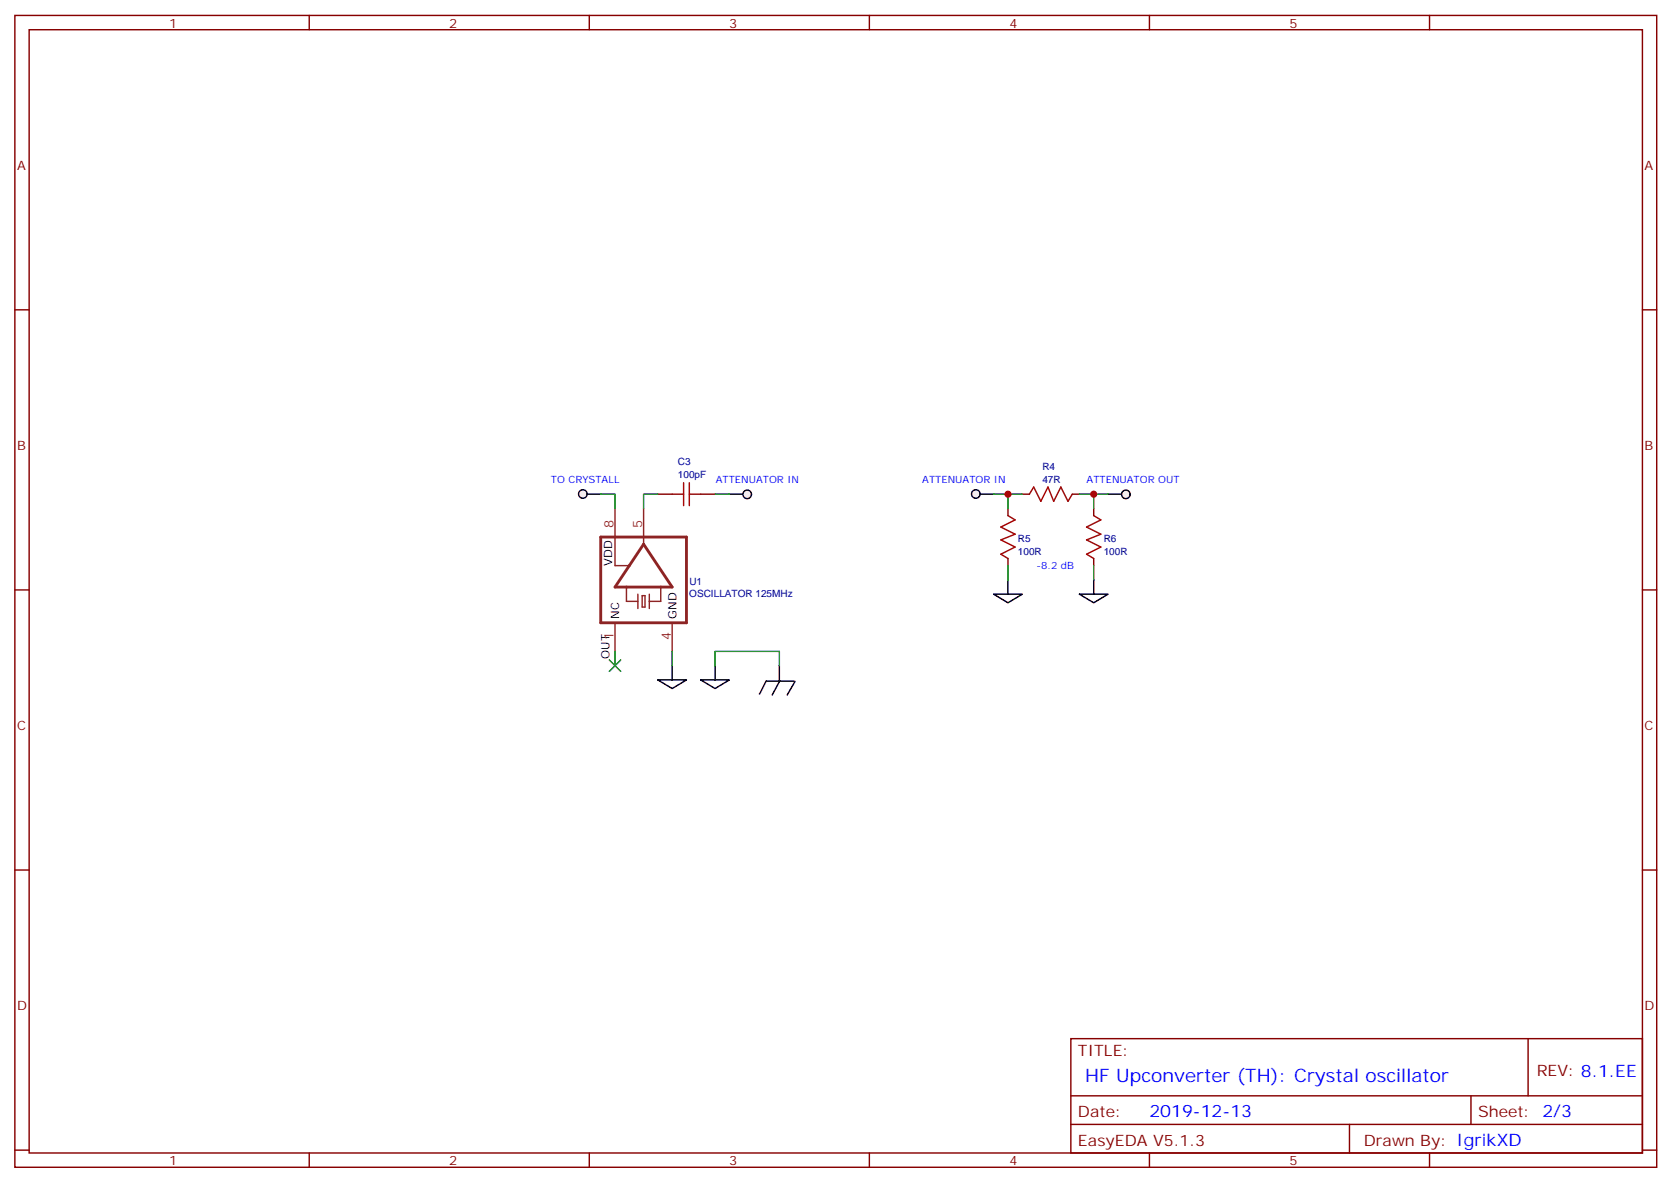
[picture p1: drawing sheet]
<svg xmlns="http://www.w3.org/2000/svg" width="413mm" height="292mm" viewBox="0 0 413 292" stroke-linecap="round" stroke-linejoin="round" font-family="sans-serif">
<g fill="none" stroke="#870000" stroke-width=".35">
<path d="M3.7 3.8h405.3v284.3h-405.3zM7.2 7.3h398.3v277.3h-398.3zM76.3 3.8v3.5M145.5 3.8v3.5M214.6 3.8v3.5M283.8 3.8v3.5M352.9 3.8v3.5M3.7 76.5h3.5M405.5 76.5h3.5M162.4 122h3.5M173 122h3.5M248.8 125.5v1.8"/>
<path d="M248.8 137.9v1.7M252.4 122h1.7M264.7 122h1.8M270 125.5v1.8M270 137.9v1.7M3.7 145.6h3.5M405.5 145.6h3.5M3.7 214.8h3.5M405.5 214.8h3.5M264.4 256.4h141.1v28.2h-141.1zM377.3 256.4v14.1M264.4 270.5h141.1"/>
<path d="M264.4 277.6h141.1M333.2 277.6v7M363.1 270.5v7.1M3.7 283.9h3.5M76.3 284.6v3.5M145.5 284.6v3.5M214.6 284.6v3.5M283.8 284.6v3.5M352.9 284.6v3.5M405.5 283.9h3.5"/>
</g>
<path d="M168.8 119.2v5.6M170.2 119.2v5.6M165.9 122h2.9M170.2 122h2.8M248.8 127.3l1.8 1-3.5 1.8 3.5 1.8-3.5 1.4 3.5 1.7-3.5 1.8 1.7 1.1M254.1 122l1.1-1.8 1.8 3.6 1.7-3.6 1.4 3.6 1.8-3.6 1.8 3.6 1-1.8M270 127.3l1.8 1-3.5 1.8 3.5 1.8-3.5 1.4 3.5 1.7-3.5 1.8 1.7 1.1" fill="none" stroke="#a10000" stroke-width=".35"/>
<path d="M148.3 132.6h21.2v21.1h-21.2zM158.9 134.3l7 10.6h-14.1z" fill="none" stroke="#8c2424" stroke-width=".71"/>
<path d="M151.8 125.5v14.1h3.6M158.9 125.5v8.8M151.8 153.7v7.1M154.7 144.9v3.5h2.8M157.5 146.7v3.5M158.5 147h.7v2.9h-.7zM160.3 146.7v3.5M163.1 144.9v3.5h-2.8M165.9 153.7v7.1" fill="none" stroke="#8c2424" stroke-width=".35"/>
<path d="M144.8 122h3.5" fill="none" stroke="#000" stroke-width=".35"/>
<circle cx="143.9" cy="121.9" r="1.06" fill="#f0f0f0" stroke="#000" stroke-width=".35"/>
<path d="M180.1 122h3.5" fill="none" stroke="#000" stroke-width=".35"/>
<circle cx="184.5" cy="122" r="1.06" fill="#f0f0f0" stroke="#000" stroke-width=".35"/>
<path d="M241.8 122h3.5" fill="none" stroke="#000" stroke-width=".35"/>
<circle cx="240.9" cy="121.9" r="1.06" fill="#f0f0f0" stroke="#000" stroke-width=".35"/>
<path d="M273.5 122h3.6" fill="none" stroke="#000" stroke-width=".35"/>
<circle cx="278" cy="122" r="1.06" fill="#f0f0f0" stroke="#000" stroke-width=".35"/>
<g fill="none" stroke="#000" stroke-width=".35">
<path d="M245.3 146.7h7.1l-3.6 2.1zM248.8 143.2v3.5M266.5 146.7h7l-3.5 2.1zM270 143.2v3.5M162.4 167.9h7.1l-3.6 2.1zM165.9 164.3v3.6M173 167.9h7.1l-3.6 2.1zM176.5 164.3v3.6M189.1 168.1l-1.6 3.2M189.2 168.1h6.8M192.4 164.3v3.6M192.5 168.1l-1.9 3.5"/>
<path d="M196.3 168.2l-2 3.4"/>
</g>
<path d="M148.3 122h3.5v3.5M162.4 122h-3.5v3.5M176.5 122h3.6M245.3 122h3.5M248.8 139.6v3.6M252.4 122h-3.6v3.5M266.5 122h3.5v3.5M270 122h3.5M270 139.6v3.6M151.8 160.8v3.5M165.9 160.8v3.5M176.5 164.3v-3.5h15.9v3.5" fill="none" stroke="#008700" stroke-width=".35"/>
<g fill="#c00">
<circle cx="270" cy="122" r=".88"/>
<circle cx="248.8" cy="122" r=".88"/>
</g>
<path d="M150.4 162.9l2.8 2.8zM153.2 162.9l-2.8 2.8z" fill="#c00" stroke="#008700" stroke-width=".35"/>
<text font-size="4.6" fill="#00f" x="267.9" y="267">HF Upconverter (TH): Crystal oscillator</text>
<text font-size="4.2" fill="#00f" x="283.8" y="275.8">2019-12-13</text>
<g font-size="3.9" fill="#800">
<text x="266.1" y="260.6">TITLE:</text>
<text x="379.4" y="265.6">REV: 8.1.EE</text>
<text x="266.1" y="275.8">Date:</text>
<text x="364.9" y="275.8">Sheet: 2/3</text>
<text x="266.1" y="282.9">EasyEDA V5.1.3</text>
<text x="336.7" y="282.9">Drawn By: IgrikXD</text>
</g>
<g font-size="3.2" fill="#800">
<text x="41.8" y="6.8">1</text>
<text x="110.9" y="6.8">2</text>
<text x="180.1" y="6.8">3</text>
<text x="249.2" y="6.8">4</text>
<text x="318.3" y="6.8">5</text>
<text x="4.2" y="41.9">A</text>
<text x="406" y="41.9">A</text>
<text x="4.2" y="111.1">B</text>
<text x="406" y="111.1">B</text>
<text x="4.2" y="180.2">C</text>
<text x="406" y="180.2">C</text>
<text x="4.2" y="249.3">D</text>
<text x="406" y="249.3">D</text>
<text x="41.8" y="287.6">1</text>
<text x="110.9" y="287.6">2</text>
<text x="180.1" y="287.6">3</text>
<text x="249.2" y="287.6">4</text>
<text x="318.3" y="287.6">5</text>
</g>
<g font-size="3.2" fill="#8d2323">
<text x="151.5" y="130.5" transform="rotate(-90 151.5 130.5)">8</text>
<text x="158.5" y="130.5" transform="rotate(-90 158.5 130.5)">5</text>
<text x="151.5" y="157.9" transform="rotate(-90 151.5 157.9)">1</text>
<text x="165.6" y="157.9" transform="rotate(-90 165.6 157.9)">4</text>
</g>
<g font-size="2.8">
<text x="151.1" y="139.6" transform="rotate(-90 151.1 139.6)">VDD</text>
<text x="152.9" y="152.7" transform="rotate(-90 152.9 152.7)">NC</text>
<text x="167" y="152.7" transform="rotate(-90 167 152.7)">GND</text>
<text x="150.5" y="162.6" transform="rotate(-90 150.5 162.6)">OUT</text>
</g>
<g font-size="2.5" fill="#00f">
<text x="136" y="119.3">TO CRYSTALL</text>
<text x="176.7" y="119.3">ATTENUATOR IN</text>
<text x="227.7" y="119.3">ATTENUATOR IN</text>
<text x="268.3" y="119.3">ATTENUATOR OUT</text>
<text x="255.9" y="140.5">-8.2 dB</text>
</g>
<g font-size="2.5" fill="#000080">
<text x="167.4" y="118.1">100pF</text>
<text x="167.4" y="114.9">C3</text>
<text x="257.3" y="119.2">47R</text>
<text x="257.3" y="116">R4</text>
<text x="251.3" y="136.9">100R</text>
<text x="251.3" y="133.7">R5</text>
<text x="272.5" y="136.9">100R</text>
<text x="272.5" y="133.7">R6</text>
<text x="170.2" y="147.5">OSCILLATOR 125MHz</text>
<text x="170.2" y="144.3">U1</text>
</g>
</svg>
